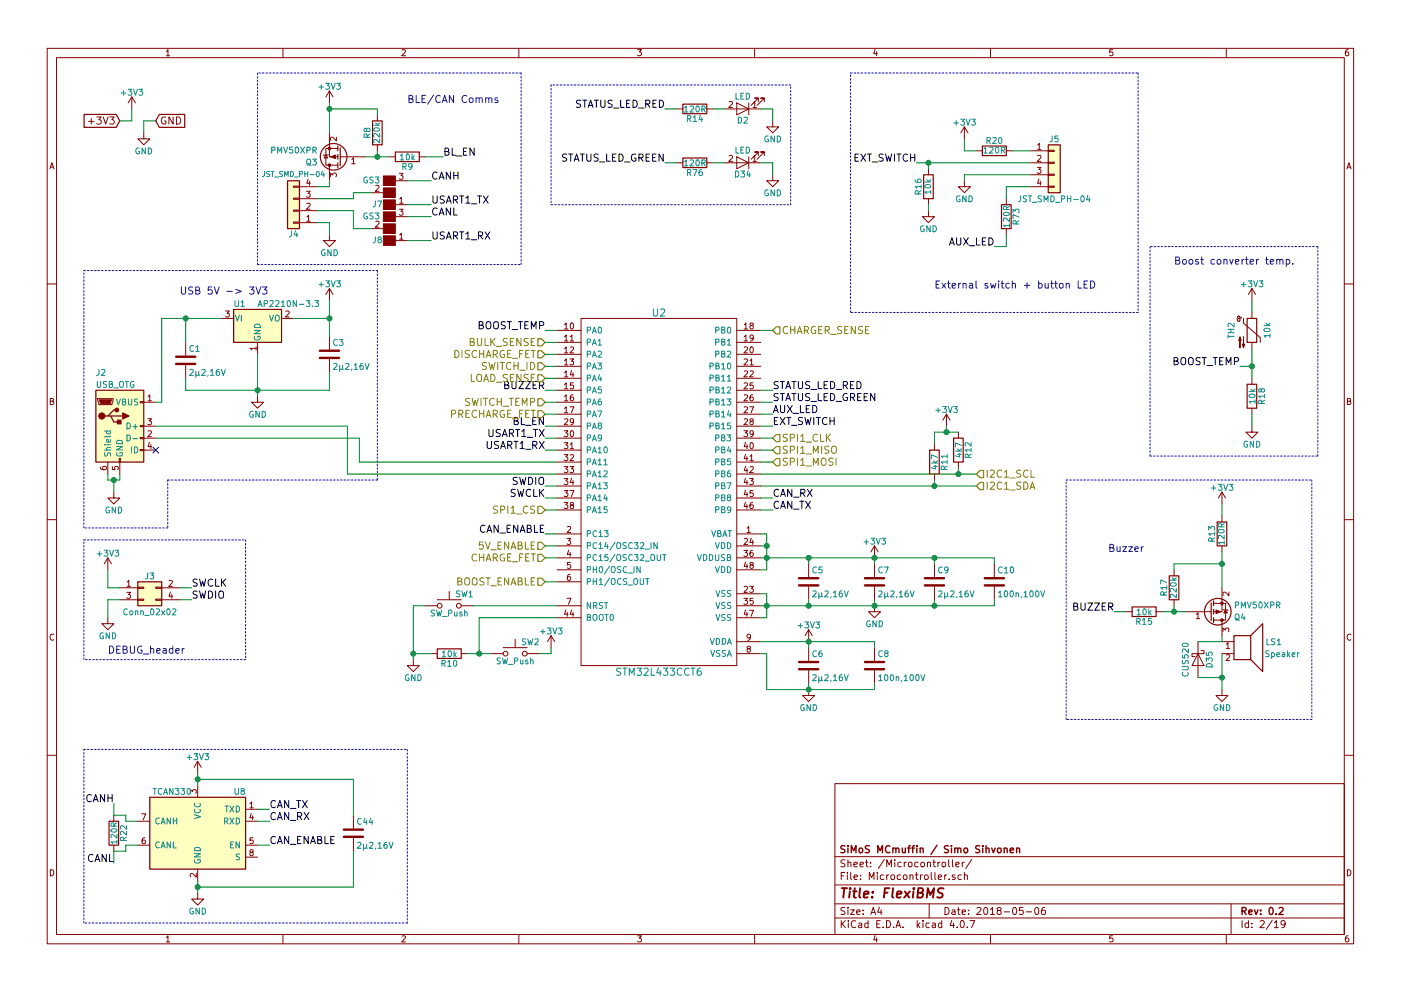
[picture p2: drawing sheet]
EESchema Schematic File Version 2
LIBS:power
LIBS:device
LIBS:switches
LIBS:relays
LIBS:motors
LIBS:transistors
LIBS:conn
LIBS:linear
LIBS:regul
LIBS:74xx
LIBS:cmos4000
LIBS:adc-dac
LIBS:memory
LIBS:xilinx
LIBS:microcontrollers
LIBS:dsp
LIBS:microchip
LIBS:analog_switches
LIBS:motorola
LIBS:texas
LIBS:intel
LIBS:audio
LIBS:interface
LIBS:digital-audio
LIBS:philips
LIBS:display
LIBS:cypress
LIBS:siliconi
LIBS:opto
LIBS:atmel
LIBS:contrib
LIBS:valves
LIBS:Custom_comp_lib
LIBS:FlexiBMS-cache
EELAYER 25 0
EELAYER END
$Descr A4 11693 8268
encoding utf-8
Sheet 2 19
Title "FlexiBMS"
Date "2018-05-06"
Rev "0.2"
Comp "SiMoS MCmuffin / Simo Sihvonen"
Comment1 ""
Comment2 ""
Comment3 ""
Comment4 ""
$EndDescr
Text HLabel 8150 4050 2    60   Input ~ 0
I2C1_SDA
Text HLabel 8150 3950 2    60   Input ~ 0
I2C1_SCL
Text HLabel 4550 4250 0    60   Input ~ 0
SPI1_CS
Text HLabel 6450 3650 2    60   Input ~ 0
SPI1_CLK
Text HLabel 6450 3850 2    60   Input ~ 0
SPI1_MOSI
Text HLabel 6450 3750 2    60   Input ~ 0
SPI1_MISO
Text Notes 9800 2200 0    60   ~ 0
Boost converter temp.
Text Notes 7800 2400 0    60   ~ 0
External switch + button LED
Text Notes 3400 850  0    60   ~ 0
BLE/CAN Comms
$Comp
L Conn_01x04 J5
U 1 1
P 8800 1350
F 0 "J5" H 8800 1550 50  0000 C CNN
F 1 "JST_SMD_PH-04" H 8800 1050 50  0000 C CNN
F 2 "Connectors_JST:JST_PH_B4B-PH-SM4-TB_04x2.00mm_Straight" H 8800 1350 50  0001 C CNN
F 3 "" H 8800 1350 50  0001 C CNN
F 4 "B4B-PH-SM4-TB(LF)(SN)" H 8800 1350 60  0001 C CNN "MFG"
	1    8800 1350
	1    0    0    -1  
$EndComp
$Comp
L SW_Push SW1
U 1 1
P 3750 5050
F 0 "SW1" H 3800 5150 50  0000 L CNN
F 1 "SW_Push" H 3750 4990 50  0000 C CNN
F 2 "Buttons_Switches_SMD:SW_SPST_PTS810" H 3750 5250 50  0001 C CNN
F 3 "" H 3750 5250 50  0001 C CNN
F 4 "PTS810 SJK 250 SMTR LFS" H 3750 5050 60  0001 C CNN "MFG"
	1    3750 5050
	1    0    0    -1  
$EndComp
$Comp
L SW_Push SW2
U 1 1
P 4300 5450
F 0 "SW2" H 4350 5550 50  0000 L CNN
F 1 "SW_Push" H 4300 5390 50  0000 C CNN
F 2 "Buttons_Switches_SMD:SW_SPST_PTS810" H 4300 5650 50  0001 C CNN
F 3 "" H 4300 5650 50  0001 C CNN
F 4 "PTS810 SJK 250 SMTR LFS" H 4300 5450 60  0001 C CNN "MFG"
	1    4300 5450
	1    0    0    -1  
$EndComp
$Comp
L Speaker LS1
U 1 1
P 10400 5350
F 0 "LS1" H 10700 5350 50  0000 R CNN
F 1 "Speaker" H 10850 5250 50  0000 R CNN
F 2 "Custom_footprints:CSS-0575" H 10400 5150 50  0001 C CNN
F 3 "" H 10390 5300 50  0001 C CNN
F 4 "CSS-0575A-SMT-TR" H 10400 5350 60  0001 C CNN "MFG"
	1    10400 5350
	1    0    0    -1  
$EndComp
$Comp
L GND #PWR05
U 1 1
P 10200 5750
F 0 "#PWR05" H 10200 5500 50  0001 C CNN
F 1 "GND" H 10200 5600 50  0000 C CNN
F 2 "" H 10200 5750 50  0001 C CNN
F 3 "" H 10200 5750 50  0001 C CNN
	1    10200 5750
	1    0    0    -1  
$EndComp
$Comp
L +3V3 #PWR06
U 1 1
P 10200 4200
F 0 "#PWR06" H 10200 4050 50  0001 C CNN
F 1 "+3V3" H 10200 4340 50  0000 C CNN
F 2 "" H 10200 4200 50  0001 C CNN
F 3 "" H 10200 4200 50  0001 C CNN
	1    10200 4200
	1    0    0    -1  
$EndComp
$Comp
L C C5
U 1 1
P 6750 4850
F 0 "C5" H 6775 4950 50  0000 L CNN
F 1 "2µ2,16V" H 6775 4750 50  0000 L CNN
F 2 "Capacitors_SMD:C_0603" H 6788 4700 50  0001 C CNN
F 3 "" H 6750 4850 50  0001 C CNN
F 4 "ANY" H 6750 4850 60  0001 C CNN "MFG"
F 5 "X5R" H 6750 4850 60  0001 C CNN "TempCo."
	1    6750 4850
	1    0    0    -1  
$EndComp
$Comp
L C C7
U 1 1
P 7300 4850
F 0 "C7" H 7325 4950 50  0000 L CNN
F 1 "2µ2,16V" H 7325 4750 50  0000 L CNN
F 2 "Capacitors_SMD:C_0603" H 7338 4700 50  0001 C CNN
F 3 "" H 7300 4850 50  0001 C CNN
F 4 "ANY" H 7300 4850 60  0001 C CNN "MFG"
F 5 "X5R" H 7300 4850 60  0001 C CNN "TempCo."
	1    7300 4850
	1    0    0    -1  
$EndComp
$Comp
L C C9
U 1 1
P 7800 4850
F 0 "C9" H 7825 4950 50  0000 L CNN
F 1 "2µ2,16V" H 7825 4750 50  0000 L CNN
F 2 "Capacitors_SMD:C_0603" H 7838 4700 50  0001 C CNN
F 3 "" H 7800 4850 50  0001 C CNN
F 4 "ANY" H 7800 4850 60  0001 C CNN "MFG"
F 5 "X5R" H 7800 4850 60  0001 C CNN "TempCo."
	1    7800 4850
	1    0    0    -1  
$EndComp
$Comp
L C C6
U 1 1
P 6750 5550
F 0 "C6" H 6775 5650 50  0000 L CNN
F 1 "2µ2,16V" H 6775 5450 50  0000 L CNN
F 2 "Capacitors_SMD:C_0603" H 6788 5400 50  0001 C CNN
F 3 "" H 6750 5550 50  0001 C CNN
F 4 "ANY" H 6750 5550 60  0001 C CNN "MFG"
F 5 "X5R" H 6750 5550 60  0001 C CNN "TempCo."
	1    6750 5550
	1    0    0    -1  
$EndComp
$Comp
L C C8
U 1 1
P 7300 5550
F 0 "C8" H 7325 5650 50  0000 L CNN
F 1 "100n,100V" H 7325 5450 50  0000 L CNN
F 2 "Capacitors_SMD:C_0603" H 7338 5400 50  0001 C CNN
F 3 "" H 7300 5550 50  0001 C CNN
F 4 "ANY" H 7300 5550 60  0001 C CNN "MFG"
F 5 "X7R" H 7300 5550 60  0001 C CNN "TempCo."
	1    7300 5550
	1    0    0    -1  
$EndComp
Text Label 9300 5100 2    60   ~ 0
BUZZER
Text Notes 9250 4600 0    60   ~ 0
Buzzer
$Comp
L Thermistor_NTC TH2
U 1 1
P 10450 2750
F 0 "TH2" V 10275 2750 50  0000 C CNN
F 1 "10k" V 10575 2750 50  0000 C CNN
F 2 "Resistors_SMD:R_0603" H 10450 2800 50  0001 C CNN
F 3 "" H 10450 2800 50  0001 C CNN
F 4 "NCP18XH103J03RB" V 10450 2750 60  0001 C CNN "MFG"
F 5 "5%" V 10450 2750 60  0001 C CNN "Tol."
F 6 "4300K" V 10450 2750 60  0001 C CNN "B25/85"
	1    10450 2750
	1    0    0    -1  
$EndComp
$Comp
L R R18
U 1 1
P 10450 3300
F 0 "R18" V 10530 3300 50  0000 C CNN
F 1 "10k" V 10450 3300 50  0000 C CNN
F 2 "Resistors_SMD:R_0603" V 10380 3300 50  0001 C CNN
F 3 "" H 10450 3300 50  0001 C CNN
F 4 "ANY" V 10450 3300 60  0001 C CNN "MFG"
F 5 "1%" V 10450 3300 60  0001 C CNN "Tol."
	1    10450 3300
	1    0    0    -1  
$EndComp
$Comp
L +3V3 #PWR07
U 1 1
P 10450 2500
F 0 "#PWR07" H 10450 2350 50  0001 C CNN
F 1 "+3V3" H 10450 2640 50  0000 C CNN
F 2 "" H 10450 2500 50  0001 C CNN
F 3 "" H 10450 2500 50  0001 C CNN
	1    10450 2500
	1    0    0    -1  
$EndComp
$Comp
L GND #PWR08
U 1 1
P 10450 3550
F 0 "#PWR08" H 10450 3300 50  0001 C CNN
F 1 "GND" H 10450 3400 50  0000 C CNN
F 2 "" H 10450 3550 50  0001 C CNN
F 3 "" H 10450 3550 50  0001 C CNN
	1    10450 3550
	1    0    0    -1  
$EndComp
$Comp
L Conn_01x04 J4
U 1 1
P 2450 1750
F 0 "J4" H 2450 1950 50  0000 C CNN
F 1 "JST_SMD_PH-04" H 2450 1450 43  0000 C CNN
F 2 "Connectors_JST:JST_PH_B4B-PH-SM4-TB_04x2.00mm_Straight" H 2450 1750 50  0001 C CNN
F 3 "" H 2450 1750 50  0001 C CNN
F 4 "B4B-PH-SM4-TB(LF)(SN)" H 2450 1750 60  0001 C CNN "MFG"
	1    2450 1750
	-1   0    0    1   
$EndComp
$Comp
L GND #PWR09
U 1 1
P 2750 1950
F 0 "#PWR09" H 2750 1700 50  0001 C CNN
F 1 "GND" H 2750 1800 50  0000 C CNN
F 2 "" H 2750 1950 50  0001 C CNN
F 3 "" H 2750 1950 50  0001 C CNN
	1    2750 1950
	1    0    0    -1  
$EndComp
$Comp
L GND #PWR010
U 1 1
P 8050 1500
F 0 "#PWR010" H 8050 1250 50  0001 C CNN
F 1 "GND" H 8050 1350 50  0000 C CNN
F 2 "" H 8050 1500 50  0001 C CNN
F 3 "" H 8050 1500 50  0001 C CNN
	1    8050 1500
	1    0    0    -1  
$EndComp
$Comp
L C C1
U 1 1
P 1550 3000
F 0 "C1" H 1575 3100 50  0000 L CNN
F 1 "2µ2,16V" H 1575 2900 50  0000 L CNN
F 2 "Capacitors_SMD:C_0603" H 1588 2850 50  0001 C CNN
F 3 "" H 1550 3000 50  0001 C CNN
F 4 "ANY" H 1550 3000 60  0001 C CNN "MFG"
F 5 "X5R" H 1550 3000 60  0001 C CNN "TempCo."
	1    1550 3000
	1    0    0    -1  
$EndComp
$Comp
L C C3
U 1 1
P 2750 2950
F 0 "C3" H 2775 3050 50  0000 L CNN
F 1 "2µ2,16V" H 2775 2850 50  0000 L CNN
F 2 "Capacitors_SMD:C_0603" H 2788 2800 50  0001 C CNN
F 3 "" H 2750 2950 50  0001 C CNN
F 4 "ANY" H 2750 2950 60  0001 C CNN "MFG"
F 5 "X5R" H 2750 2950 60  0001 C CNN "TempCo."
	1    2750 2950
	1    0    0    -1  
$EndComp
$Comp
L GND #PWR011
U 1 1
P 2150 3300
F 0 "#PWR011" H 2150 3050 50  0001 C CNN
F 1 "GND" H 2150 3150 50  0000 C CNN
F 2 "" H 2150 3300 50  0001 C CNN
F 3 "" H 2150 3300 50  0001 C CNN
	1    2150 3300
	1    0    0    -1  
$EndComp
$Comp
L GND #PWR012
U 1 1
P 950 4100
F 0 "#PWR012" H 950 3850 50  0001 C CNN
F 1 "GND" H 950 3950 50  0000 C CNN
F 2 "" H 950 4100 50  0001 C CNN
F 3 "" H 950 4100 50  0001 C CNN
	1    950  4100
	1    0    0    -1  
$EndComp
$Comp
L +3V3 #PWR013
U 1 1
P 2750 2500
F 0 "#PWR013" H 2750 2350 50  0001 C CNN
F 1 "+3V3" H 2750 2640 50  0000 C CNN
F 2 "" H 2750 2500 50  0001 C CNN
F 3 "" H 2750 2500 50  0001 C CNN
	1    2750 2500
	1    0    0    -1  
$EndComp
$Comp
L +3V3 #PWR014
U 1 1
P 6750 5350
F 0 "#PWR014" H 6750 5200 50  0001 C CNN
F 1 "+3V3" H 6750 5490 50  0000 C CNN
F 2 "" H 6750 5350 50  0001 C CNN
F 3 "" H 6750 5350 50  0001 C CNN
	1    6750 5350
	1    0    0    -1  
$EndComp
$Comp
L GND #PWR015
U 1 1
P 6750 5750
F 0 "#PWR015" H 6750 5500 50  0001 C CNN
F 1 "GND" H 6750 5600 50  0000 C CNN
F 2 "" H 6750 5750 50  0001 C CNN
F 3 "" H 6750 5750 50  0001 C CNN
	1    6750 5750
	1    0    0    -1  
$EndComp
$Comp
L GND #PWR016
U 1 1
P 7300 5050
F 0 "#PWR016" H 7300 4800 50  0001 C CNN
F 1 "GND" H 7300 4900 50  0000 C CNN
F 2 "" H 7300 5050 50  0001 C CNN
F 3 "" H 7300 5050 50  0001 C CNN
	1    7300 5050
	1    0    0    -1  
$EndComp
$Comp
L +3V3 #PWR017
U 1 1
P 7300 4650
F 0 "#PWR017" H 7300 4500 50  0001 C CNN
F 1 "+3V3" H 7300 4790 50  0000 C CNN
F 2 "" H 7300 4650 50  0001 C CNN
F 3 "" H 7300 4650 50  0001 C CNN
	1    7300 4650
	1    0    0    -1  
$EndComp
$Comp
L GND #PWR018
U 1 1
P 3450 5500
F 0 "#PWR018" H 3450 5250 50  0001 C CNN
F 1 "GND" H 3450 5350 50  0000 C CNN
F 2 "" H 3450 5500 50  0001 C CNN
F 3 "" H 3450 5500 50  0001 C CNN
	1    3450 5500
	1    0    0    -1  
$EndComp
$Comp
L R R10
U 1 1
P 3750 5450
F 0 "R10" V 3830 5450 50  0000 C CNN
F 1 "10k" V 3750 5450 50  0000 C CNN
F 2 "Resistors_SMD:R_0603" V 3680 5450 50  0001 C CNN
F 3 "" H 3750 5450 50  0001 C CNN
F 4 "ANY" V 3750 5450 60  0001 C CNN "MFG"
F 5 "1%" V 3750 5450 60  0001 C CNN "Tol."
	1    3750 5450
	0    1    1    0   
$EndComp
$Comp
L +3V3 #PWR019
U 1 1
P 4600 5400
F 0 "#PWR019" H 4600 5250 50  0001 C CNN
F 1 "+3V3" H 4600 5540 50  0000 C CNN
F 2 "" H 4600 5400 50  0001 C CNN
F 3 "" H 4600 5400 50  0001 C CNN
	1    4600 5400
	1    0    0    -1  
$EndComp
$Comp
L +3V3 #PWR020
U 1 1
P 2750 850
F 0 "#PWR020" H 2750 700 50  0001 C CNN
F 1 "+3V3" H 2750 990 50  0000 C CNN
F 2 "" H 2750 850 50  0001 C CNN
F 3 "" H 2750 850 50  0001 C CNN
	1    2750 850 
	1    0    0    -1  
$EndComp
Text Label 10350 3050 2    60   ~ 0
BOOST_TEMP
Text Label 4550 3250 2    60   ~ 0
BUZZER
Text Label 4550 3550 2    60   ~ 0
BL_EN
$Comp
L R R11
U 1 1
P 7800 3850
F 0 "R11" V 7880 3850 50  0000 C CNN
F 1 "4k7" V 7800 3850 50  0000 C CNN
F 2 "Resistors_SMD:R_0603" V 7730 3850 50  0001 C CNN
F 3 "" H 7800 3850 50  0001 C CNN
F 4 "ANY" V 7800 3850 60  0001 C CNN "MFG"
F 5 "1%" V 7800 3850 60  0001 C CNN "Tol."
	1    7800 3850
	1    0    0    -1  
$EndComp
$Comp
L R R12
U 1 1
P 8000 3750
F 0 "R12" V 8080 3750 50  0000 C CNN
F 1 "4k7" V 8000 3750 50  0000 C CNN
F 2 "Resistors_SMD:R_0603" V 7930 3750 50  0001 C CNN
F 3 "" H 8000 3750 50  0001 C CNN
F 4 "ANY" V 8000 3750 60  0001 C CNN "MFG"
F 5 "1%" V 8000 3750 60  0001 C CNN "Tol."
	1    8000 3750
	1    0    0    -1  
$EndComp
$Comp
L +3V3 #PWR021
U 1 1
P 7900 3550
F 0 "#PWR021" H 7900 3400 50  0001 C CNN
F 1 "+3V3" H 7900 3690 50  0000 C CNN
F 2 "" H 7900 3550 50  0001 C CNN
F 3 "" H 7900 3550 50  0001 C CNN
	1    7900 3550
	1    0    0    -1  
$EndComp
$Comp
L C C10
U 1 1
P 8300 4850
F 0 "C10" H 8325 4950 50  0000 L CNN
F 1 "100n,100V" H 8325 4750 50  0000 L CNN
F 2 "Capacitors_SMD:C_0603" H 8338 4700 50  0001 C CNN
F 3 "" H 8300 4850 50  0001 C CNN
F 4 "ANY" H 8300 4850 60  0001 C CNN "MFG"
F 5 "X7R" H 8300 4850 60  0001 C CNN "TempCo."
	1    8300 4850
	1    0    0    -1  
$EndComp
$Comp
L USB_OTG J2
U 1 1
P 1000 3550
F 0 "J2" H 800 4000 50  0000 L CNN
F 1 "USB_OTG" H 800 3900 50  0000 L CNN
F 2 "Connectors_USB:USB_Micro-B_Molex_47346-0001" H 1150 3500 50  0001 C CNN
F 3 "" H 1150 3500 50  0001 C CNN
F 4 "\"10118192-0001LF\" OR \"1051330011\"" H 1000 3550 60  0001 C CNN "MFG"
	1    1000 3550
	1    0    0    -1  
$EndComp
Text Notes 1500 2450 0    60   ~ 0
USB 5V -> 3V3
$Comp
L Q_PMOS_GSD Q4
U 1 1
P 10100 5100
F 0 "Q4" H 10300 5150 50  0000 L CNN
F 1 "PMV50XPR" H 10300 5050 50  0000 L CNN
F 2 "TO_SOT_Packages_SMD:SOT-23" H 10300 5200 50  0001 C CNN
F 3 "" H 10100 5100 50  0001 C CNN
F 4 "PMV50XPR" H 10100 5100 60  0001 C CNN "MFG"
	1    10100 5100
	1    0    0    1   
$EndComp
$Comp
L Q_PMOS_GSD Q3
U 1 1
P 2850 1300
F 0 "Q3" H 3050 1350 50  0000 L CNN
F 1 "PMV50XPR" H 3050 1250 50  0000 L CNN
F 2 "TO_SOT_Packages_SMD:SOT-23" H 3050 1400 50  0001 C CNN
F 3 "" H 2850 1300 50  0001 C CNN
F 4 "PMV50XPR" H 2850 1300 60  0001 C CNN "MFG"
	1    2850 1300
	-1   0    0    1   
$EndComp
Text Label 4550 3650 2    60   ~ 0
USART1_TX
Text Label 4550 3750 2    60   ~ 0
USART1_RX
NoConn ~ 1300 3750
$Comp
L GND #PWR022
U 1 1
P 900 5150
F 0 "#PWR022" H 900 4900 50  0001 C CNN
F 1 "GND" H 900 5000 50  0000 C CNN
F 2 "" H 900 5150 50  0001 C CNN
F 3 "" H 900 5150 50  0001 C CNN
	1    900  5150
	1    0    0    -1  
$EndComp
$Comp
L +3V3 #PWR023
U 1 1
P 900 4750
F 0 "#PWR023" H 900 4600 50  0001 C CNN
F 1 "+3V3" H 900 4890 50  0000 C CNN
F 2 "" H 900 4750 50  0001 C CNN
F 3 "" H 900 4750 50  0001 C CNN
	1    900  4750
	1    0    0    -1  
$EndComp
Text Label 1600 5000 0    60   ~ 0
SWDIO
Text Label 1600 4900 0    60   ~ 0
SWCLK
Text Notes 900  5450 0    60   ~ 0
DEBUG_header
Text Label 4550 4050 2    60   ~ 0
SWDIO
Text Label 4550 4150 2    60   ~ 0
SWCLK
Text Label 6450 3250 0    60   ~ 0
STATUS_LED_RED
$Comp
L LED D2
U 1 1
P 6200 900
F 0 "D2" H 6200 1000 50  0000 C CNN
F 1 "LED" H 6200 800 50  0000 C CNN
F 2 "LEDs:LED_0603" H 6200 900 50  0001 C CNN
F 3 "" H 6200 900 50  0001 C CNN
F 4 "150060RS75000" H 6200 900 60  0001 C CNN "MFG"
	1    6200 900 
	-1   0    0    1   
$EndComp
$Comp
L GND #PWR024
U 1 1
P 6450 1000
F 0 "#PWR024" H 6450 750 50  0001 C CNN
F 1 "GND" H 6450 850 50  0000 C CNN
F 2 "" H 6450 1000 50  0001 C CNN
F 3 "" H 6450 1000 50  0001 C CNN
	1    6450 1000
	1    0    0    -1  
$EndComp
$Comp
L R R14
U 1 1
P 5800 900
F 0 "R14" V 5880 900 50  0000 C CNN
F 1 "120R" V 5800 900 50  0000 C CNN
F 2 "Resistors_SMD:R_0603" V 5730 900 50  0001 C CNN
F 3 "" H 5800 900 50  0001 C CNN
F 4 "ANY" V 5800 900 60  0001 C CNN "MFG"
F 5 "1%" V 5800 900 60  0001 C CNN "Tol."
	1    5800 900 
	0    1    1    0   
$EndComp
$Comp
L AP1117-15 U1
U 1 1
P 2150 2650
F 0 "U1" H 2000 2775 50  0000 C CNN
F 1 "AP2210N-3.3" H 2150 2775 50  0000 L CNN
F 2 "TO_SOT_Packages_SMD:SOT-23" H 2150 2850 50  0001 C CNN
F 3 "" H 2250 2400 50  0001 C CNN
F 4 "AP2210N-3.3TRG1" H 2150 2650 60  0001 C CNN "MFG"
	1    2150 2650
	1    0    0    -1  
$EndComp
$Comp
L GND #PWR025
U 1 1
P 1200 1100
F 0 "#PWR025" H 1200 850 50  0001 C CNN
F 1 "GND" H 1200 950 50  0000 C CNN
F 2 "" H 1200 1100 50  0001 C CNN
F 3 "" H 1200 1100 50  0001 C CNN
	1    1200 1100
	1    0    0    -1  
$EndComp
$Comp
L +3V3 #PWR026
U 1 1
P 1100 900
F 0 "#PWR026" H 1100 750 50  0001 C CNN
F 1 "+3V3" H 1100 1040 50  0000 C CNN
F 2 "" H 1100 900 50  0001 C CNN
F 3 "" H 1100 900 50  0001 C CNN
	1    1100 900 
	1    0    0    -1  
$EndComp
Text GLabel 1000 1000 0    60   Input ~ 0
+3V3
Text GLabel 1300 1000 2    60   Input ~ 0
GND
Text Label 6450 3350 0    60   ~ 0
STATUS_LED_GREEN
Text Label 5550 900  2    60   ~ 0
STATUS_LED_RED
Text Label 4550 2750 2    60   ~ 0
BOOST_TEMP
Text HLabel 4550 2850 0    60   Input ~ 0
BULK_SENSE
Text HLabel 6450 2750 2    60   Input ~ 0
CHARGER_SENSE
Text HLabel 4550 3050 0    60   Input ~ 0
SWITCH_ID
Text HLabel 4550 3150 0    60   Input ~ 0
LOAD_SENSE
Text HLabel 4550 3350 0    60   Input ~ 0
SWITCH_TEMP
Text HLabel 4550 3450 0    60   Input ~ 0
PRECHARGE_FET
Text HLabel 4550 2950 0    60   Input ~ 0
DISCHARGE_FET
Text Label 3700 1300 0    60   ~ 0
BL_EN
Text Label 8300 2050 2    60   ~ 0
AUX_LED
Text Label 6450 3550 0    60   ~ 0
EXT_SWITCH
Text Label 6450 3450 0    60   ~ 0
AUX_LED
Text HLabel 4550 4650 0    60   Input ~ 0
CHARGE_FET
Text HLabel 4550 4550 0    60   Input ~ 0
5V_ENABLE
$Comp
L LED D34
U 1 1
P 6200 1350
F 0 "D34" H 6200 1450 50  0000 C CNN
F 1 "LED" H 6200 1250 50  0000 C CNN
F 2 "LEDs:LED_0603" H 6200 1350 50  0001 C CNN
F 3 "" H 6200 1350 50  0001 C CNN
F 4 "150060RS75000" H 6200 1350 60  0001 C CNN "MFG"
	1    6200 1350
	-1   0    0    1   
$EndComp
$Comp
L GND #PWR027
U 1 1
P 6450 1450
F 0 "#PWR027" H 6450 1200 50  0001 C CNN
F 1 "GND" H 6450 1300 50  0000 C CNN
F 2 "" H 6450 1450 50  0001 C CNN
F 3 "" H 6450 1450 50  0001 C CNN
	1    6450 1450
	1    0    0    -1  
$EndComp
$Comp
L R R76
U 1 1
P 5800 1350
F 0 "R76" V 5880 1350 50  0000 C CNN
F 1 "120R" V 5800 1350 50  0000 C CNN
F 2 "Resistors_SMD:R_0603" V 5730 1350 50  0001 C CNN
F 3 "" H 5800 1350 50  0001 C CNN
F 4 "ANY" V 5800 1350 60  0001 C CNN "MFG"
F 5 "1%" V 5800 1350 60  0001 C CNN "Tol."
	1    5800 1350
	0    1    1    0   
$EndComp
Text Label 5550 1350 2    60   ~ 0
STATUS_LED_GREEN
$Comp
L R R8
U 1 1
P 3150 1100
F 0 "R8" V 3230 1100 50  0000 C CNN
F 1 "220k" V 3150 1100 50  0000 C CNN
F 2 "Resistors_SMD:R_0603" V 3080 1100 50  0001 C CNN
F 3 "" H 3150 1100 50  0001 C CNN
F 4 "ANY" V 3150 1100 60  0001 C CNN "MFG"
F 5 "1%" V 3150 1100 60  0001 C CNN "Tol."
	1    3150 1100
	-1   0    0    1   
$EndComp
$Comp
L R R17
U 1 1
P 9800 4900
F 0 "R17" V 9880 4900 50  0000 C CNN
F 1 "220k" V 9800 4900 50  0000 C CNN
F 2 "Resistors_SMD:R_0603" V 9730 4900 50  0001 C CNN
F 3 "" H 9800 4900 50  0001 C CNN
F 4 "ANY" V 9800 4900 60  0001 C CNN "MFG"
F 5 "1%" V 9800 4900 60  0001 C CNN "Tol."
	1    9800 4900
	-1   0    0    1   
$EndComp
$Comp
L R R15
U 1 1
P 9550 5100
F 0 "R15" V 9630 5100 50  0000 C CNN
F 1 "10k" V 9550 5100 50  0000 C CNN
F 2 "Resistors_SMD:R_0603" V 9480 5100 50  0001 C CNN
F 3 "" H 9550 5100 50  0001 C CNN
F 4 "ANY" V 9550 5100 60  0001 C CNN "MFG"
F 5 "1%" V 9550 5100 60  0001 C CNN "Tol."
	1    9550 5100
	0    1    1    0   
$EndComp
$Comp
L R R9
U 1 1
P 3400 1300
F 0 "R9" V 3480 1300 50  0000 C CNN
F 1 "10k" V 3400 1300 50  0000 C CNN
F 2 "Resistors_SMD:R_0603" V 3330 1300 50  0001 C CNN
F 3 "" H 3400 1300 50  0001 C CNN
F 4 "ANY" V 3400 1300 60  0001 C CNN "MFG"
F 5 "1%" V 3400 1300 60  0001 C CNN "Tol."
	1    3400 1300
	0    1    1    0   
$EndComp
Text Label 3600 1700 0    60   ~ 0
USART1_TX
Text Label 3600 2000 0    60   ~ 0
USART1_RX
$Comp
L STM32L433CCT6 U2
U 1 1
P 5500 4000
F 0 "U2" H 5500 5400 60  0000 C CNN
F 1 "STM32L433CCT6" H 5500 2400 60  0000 C CNN
F 2 "Housings_QFP:LQFP-48_7x7mm_Pitch0.5mm" H 5300 4000 60  0001 C CNN
F 3 "" H 5300 4000 60  0001 C CNN
F 4 "STM32L433CCT6" H 5500 4000 60  0001 C CNN "MFG"
	1    5500 4000
	1    0    0    -1  
$EndComp
Text Label 6450 4250 0    60   ~ 0
CAN_TX
Text Label 6450 4150 0    60   ~ 0
CAN_RX
$Comp
L R R13
U 1 1
P 10200 4450
F 0 "R13" V 10280 4450 50  0000 C CNN
F 1 "120R" V 10200 4450 50  0000 C CNN
F 2 "Resistors_SMD:R_0603" V 10130 4450 50  0001 C CNN
F 3 "" H 10200 4450 50  0001 C CNN
F 4 "ANY" V 10200 4450 60  0001 C CNN "MFG"
F 5 "1%" V 10200 4450 60  0001 C CNN "Tol."
	1    10200 4450
	-1   0    0    1   
$EndComp
$Comp
L TJA1051T/E U8
U 1 1
P 1650 6950
F 0 "U8" H 1250 7300 50  0000 L CNN
F 1 "TCAN330" H 1700 7300 50  0000 L CNN
F 2 "TO_SOT_Packages_SMD:SOT-23-8" H 1650 6450 50  0001 C CIN
F 3 "" H 1650 6950 50  0001 C CNN
F 4 "TCAN330DCNR" H 1650 6950 60  0001 C CNN "MFG"
	1    1650 6950
	-1   0    0    -1  
$EndComp
Text Label 4550 4450 2    60   ~ 0
CAN_ENABLE
$Comp
L +3V3 #PWR028
U 1 1
P 1650 6450
F 0 "#PWR028" H 1650 6300 50  0001 C CNN
F 1 "+3V3" H 1650 6590 50  0000 C CNN
F 2 "" H 1650 6450 50  0001 C CNN
F 3 "" H 1650 6450 50  0001 C CNN
	1    1650 6450
	1    0    0    -1  
$EndComp
$Comp
L GND #PWR029
U 1 1
P 1650 7450
F 0 "#PWR029" H 1650 7200 50  0001 C CNN
F 1 "GND" H 1650 7300 50  0000 C CNN
F 2 "" H 1650 7450 50  0001 C CNN
F 3 "" H 1650 7450 50  0001 C CNN
	1    1650 7450
	1    0    0    -1  
$EndComp
$Comp
L C C44
U 1 1
P 2950 6950
F 0 "C44" H 2975 7050 50  0000 L CNN
F 1 "2µ2,16V" H 2975 6850 50  0000 L CNN
F 2 "Capacitors_SMD:C_0603" H 2988 6800 50  0001 C CNN
F 3 "" H 2950 6950 50  0001 C CNN
F 4 "ANY" H 2950 6950 60  0001 C CNN "MFG"
F 5 "X5R" H 2950 6950 60  0001 C CNN "TempCo."
	1    2950 6950
	1    0    0    -1  
$EndComp
Text Label 2250 6750 0    60   ~ 0
CAN_TX
Text Label 2250 6850 0    60   ~ 0
CAN_RX
Text Label 2250 7050 0    60   ~ 0
CAN_ENABLE
Text Label 3600 1800 0    60   ~ 0
CANL
Text Label 3600 1500 0    60   ~ 0
CANH
Text Label 950  7200 2    60   ~ 0
CANL
Text Label 950  6700 2    60   ~ 0
CANH
$Comp
L R R16
U 1 1
P 7750 1550
F 0 "R16" V 7830 1550 50  0000 C CNN
F 1 "10k" V 7750 1550 50  0000 C CNN
F 2 "Resistors_SMD:R_0603" V 7680 1550 50  0001 C CNN
F 3 "" H 7750 1550 50  0001 C CNN
F 4 "ANY" V 7750 1550 60  0001 C CNN "MFG"
F 5 "1%" V 7750 1550 60  0001 C CNN "Tol."
	1    7750 1550
	-1   0    0    1   
$EndComp
$Comp
L R R20
U 1 1
P 8300 1250
F 0 "R20" V 8380 1250 50  0000 C CNN
F 1 "120R" V 8300 1250 50  0000 C CNN
F 2 "Resistors_SMD:R_0603" V 8230 1250 50  0001 C CNN
F 3 "" H 8300 1250 50  0001 C CNN
F 4 "ANY" V 8300 1250 60  0001 C CNN "MFG"
F 5 "1%" V 8300 1250 60  0001 C CNN "Tol."
	1    8300 1250
	0    -1   -1   0   
$EndComp
$Comp
L +3V3 #PWR030
U 1 1
P 8050 1150
F 0 "#PWR030" H 8050 1000 50  0001 C CNN
F 1 "+3V3" H 8050 1290 50  0000 C CNN
F 2 "" H 8050 1150 50  0001 C CNN
F 3 "" H 8050 1150 50  0001 C CNN
	1    8050 1150
	1    0    0    -1  
$EndComp
$Comp
L GND #PWR031
U 1 1
P 7750 1750
F 0 "#PWR031" H 7750 1500 50  0001 C CNN
F 1 "GND" H 7750 1600 50  0000 C CNN
F 2 "" H 7750 1750 50  0001 C CNN
F 3 "" H 7750 1750 50  0001 C CNN
	1    7750 1750
	1    0    0    -1  
$EndComp
Text Label 7650 1350 2    60   ~ 0
EXT_SWITCH
$Comp
L GS3 J7
U 1 1
P 3250 1600
F 0 "J7" H 3350 1700 50  0000 C CNN
F 1 "GS3" H 3400 1500 50  0000 C CNN
F 2 "Connectors:GS3" V 3338 1526 50  0001 C CNN
F 3 "" H 3250 1600 50  0001 C CNN
F 4 "SolderBridge" H 3250 1600 60  0001 C CNN "MFG"
	1    3250 1600
	-1   0    0    1   
$EndComp
$Comp
L GS3 J8
U 1 1
P 3250 1900
F 0 "J8" H 3350 2000 50  0000 C CNN
F 1 "GS3" H 3400 1800 50  0000 C CNN
F 2 "Connectors:GS3" V 3338 1826 50  0001 C CNN
F 3 "" H 3250 1900 50  0001 C CNN
F 4 "SolderBridge" H 3250 1900 60  0001 C CNN "MFG"
	1    3250 1900
	-1   0    0    1   
$EndComp
Wire Wire Line
	3050 1300 3250 1300
Wire Wire Line
	2750 850  2750 1100
Wire Wire Line
	2750 1550 2750 1500
Wire Wire Line
	2650 1550 2750 1550
Wire Wire Line
	2750 1850 2750 1950
Wire Wire Line
	2650 1850 2750 1850
Connection ~ 3450 5450
Wire Wire Line
	3450 5050 3450 5500
Connection ~ 6750 5750
Wire Wire Line
	6750 5700 6750 5750
Wire Wire Line
	7300 5750 7300 5700
Wire Wire Line
	6400 5750 7300 5750
Connection ~ 6750 5350
Wire Wire Line
	6750 5400 6750 5350
Wire Wire Line
	7300 5350 7300 5400
Wire Wire Line
	6350 5350 7300 5350
Connection ~ 6750 5050
Wire Wire Line
	6750 5050 6750 5000
Connection ~ 7300 5050
Wire Wire Line
	7300 5050 7300 5000
Wire Wire Line
	7800 5050 7800 5000
Wire Wire Line
	6350 5050 8300 5050
Connection ~ 6750 4650
Wire Wire Line
	6750 4650 6750 4700
Connection ~ 7300 4650
Wire Wire Line
	7300 4650 7300 4700
Wire Wire Line
	7800 4650 7800 4700
Wire Wire Line
	6350 4650 8300 4650
Wire Wire Line
	2750 2500 2750 2800
Wire Wire Line
	2750 2650 2450 2650
Connection ~ 2750 2650
Connection ~ 2150 3250
Wire Wire Line
	2150 2950 2150 3300
Connection ~ 950  4000
Wire Wire Line
	950  4000 950  4100
Wire Wire Line
	1000 4000 1000 3950
Wire Wire Line
	900  4000 1000 4000
Wire Wire Line
	900  3950 900  4000
Connection ~ 1550 2650
Wire Wire Line
	1550 2650 1550 2850
Wire Wire Line
	1350 2650 1850 2650
Wire Wire Line
	1350 3350 1350 2650
Wire Wire Line
	1300 3350 1350 3350
Wire Wire Line
	8050 1450 8600 1450
Wire Notes Line
	11000 2050 9600 2050
Wire Notes Line
	11000 3800 11000 2050
Wire Notes Line
	9600 3800 11000 3800
Wire Notes Line
	9600 2050 9600 3800
Connection ~ 10450 3050
Wire Wire Line
	10350 3050 10450 3050
Wire Wire Line
	10450 2900 10450 3150
Wire Wire Line
	10200 4600 10200 4900
Wire Wire Line
	9700 5100 9900 5100
Wire Wire Line
	10200 5450 10200 5750
Wire Wire Line
	6350 3950 8150 3950
Wire Wire Line
	6350 4050 8150 4050
Wire Wire Line
	7800 3600 8000 3600
Wire Wire Line
	7800 3600 7800 3700
Wire Wire Line
	7900 3550 7900 3600
Connection ~ 7900 3600
Wire Wire Line
	8000 3900 8000 3950
Connection ~ 8000 3950
Wire Wire Line
	7800 4000 7800 4050
Connection ~ 7800 4050
Wire Wire Line
	8300 4650 8300 4700
Connection ~ 7800 4650
Wire Wire Line
	8300 5050 8300 5000
Connection ~ 7800 5050
Wire Wire Line
	1550 3250 2750 3250
Wire Wire Line
	2750 3250 2750 3100
Wire Wire Line
	1550 3250 1550 3150
Wire Wire Line
	3150 950  3150 900 
Wire Wire Line
	3150 900  2750 900 
Connection ~ 2750 900 
Wire Wire Line
	3150 1250 3150 1300
Connection ~ 3150 1300
Wire Wire Line
	10200 5300 10200 5350
Wire Wire Line
	10200 4700 9800 4700
Wire Wire Line
	9800 5100 9800 5050
Connection ~ 9800 5100
Connection ~ 10200 4700
Wire Wire Line
	3550 1300 3700 1300
Wire Wire Line
	9400 5100 9300 5100
Wire Wire Line
	6350 900  6450 900 
Wire Wire Line
	6450 900  6450 1000
Wire Wire Line
	6050 900  5950 900 
Wire Wire Line
	5650 900  5550 900 
Wire Wire Line
	1500 4900 1600 4900
Wire Wire Line
	1500 5000 1600 5000
Wire Wire Line
	900  5000 900  5150
Wire Wire Line
	900  4750 900  4900
Wire Wire Line
	10450 3450 10450 3550
Wire Wire Line
	10450 2500 10450 2600
Wire Wire Line
	1100 900  1100 1000
Wire Wire Line
	1100 1000 1000 1000
Wire Wire Line
	1300 1000 1200 1000
Wire Wire Line
	1200 1000 1200 1100
Wire Notes Line
	8900 4000 10950 4000
Wire Notes Line
	10950 4000 10950 6000
Wire Notes Line
	10950 6000 8900 6000
Wire Notes Line
	8900 6000 8900 4000
Wire Notes Line
	2150 600  2150 2200
Wire Notes Line
	2150 2200 4350 2200
Wire Notes Line
	4350 2200 4350 600 
Wire Notes Line
	4350 600  2150 600 
Wire Notes Line
	700  2250 3150 2250
Wire Notes Line
	3150 2250 3150 4000
Wire Notes Line
	3150 4000 1400 4000
Wire Notes Line
	1400 4000 1400 4400
Wire Notes Line
	1400 4400 700  4400
Wire Notes Line
	700  4400 700  2250
Wire Notes Line
	700  4500 2050 4500
Wire Notes Line
	2050 4500 2050 5500
Wire Notes Line
	2050 5500 700  5500
Wire Notes Line
	700  5500 700  4500
Wire Wire Line
	8400 1550 8600 1550
Wire Wire Line
	8050 1450 8050 1500
Wire Wire Line
	6350 1350 6450 1350
Wire Wire Line
	6450 1350 6450 1450
Wire Wire Line
	6050 1350 5950 1350
Wire Wire Line
	5650 1350 5550 1350
Wire Notes Line
	7100 600  9500 600 
Wire Notes Line
	9500 600  9500 2600
Wire Notes Line
	9500 2600 7100 2600
Wire Notes Line
	7100 2600 7100 600 
Wire Notes Line
	4600 700  4600 1700
Wire Notes Line
	4600 1700 6600 1700
Wire Notes Line
	6600 1700 6600 700 
Wire Notes Line
	6600 700  4600 700 
Wire Wire Line
	9800 4700 9800 4750
Wire Wire Line
	6350 5450 6400 5450
Wire Wire Line
	6400 5450 6400 5750
Wire Wire Line
	6350 4950 6400 4950
Wire Wire Line
	6400 4950 6400 5150
Connection ~ 6400 5050
Wire Wire Line
	6400 5150 6350 5150
Wire Wire Line
	6400 4750 6350 4750
Wire Wire Line
	6400 4450 6400 4750
Connection ~ 6400 4650
Wire Wire Line
	6350 4550 6400 4550
Wire Wire Line
	6350 4450 6400 4450
Connection ~ 6400 4550
Wire Wire Line
	1300 3650 3000 3650
Wire Wire Line
	3000 3650 3000 3850
Wire Wire Line
	3000 3850 4650 3850
Wire Wire Line
	4650 3950 2900 3950
Wire Wire Line
	2900 3950 2900 3550
Wire Wire Line
	2900 3550 1300 3550
Wire Wire Line
	10200 4200 10200 4300
Wire Wire Line
	4650 2750 4550 2750
Wire Wire Line
	4650 2850 4550 2850
Wire Wire Line
	4650 2950 4550 2950
Wire Wire Line
	4650 3050 4550 3050
Wire Wire Line
	4650 3150 4550 3150
Wire Wire Line
	4650 3250 4550 3250
Wire Wire Line
	4650 3350 4550 3350
Wire Wire Line
	4650 3450 4550 3450
Wire Wire Line
	4650 4050 4550 4050
Wire Wire Line
	4650 4150 4550 4150
Wire Wire Line
	4650 4250 4550 4250
Wire Wire Line
	6350 3850 6450 3850
Wire Wire Line
	6350 3750 6450 3750
Wire Wire Line
	6350 3650 6450 3650
Wire Wire Line
	6350 4150 6450 4150
Wire Wire Line
	6350 4250 6450 4250
Wire Wire Line
	4550 4450 4650 4450
Wire Wire Line
	1650 6450 1650 6550
Wire Wire Line
	1650 7350 1650 7450
Wire Wire Line
	1650 6500 2950 6500
Wire Wire Line
	2950 6500 2950 6800
Connection ~ 1650 6500
Wire Wire Line
	2950 7100 2950 7400
Wire Wire Line
	2950 7400 1650 7400
Connection ~ 1650 7400
Wire Notes Line
	700  6250 3400 6250
Wire Notes Line
	3400 6250 3400 7700
Wire Notes Line
	3400 7700 700  7700
Wire Notes Line
	700  7700 700  6250
Wire Wire Line
	1150 6850 1050 6850
Wire Wire Line
	1150 7050 1050 7050
Wire Wire Line
	4650 4550 4550 4550
Wire Wire Line
	4650 4650 4550 4650
Wire Wire Line
	4650 5150 4000 5150
Wire Wire Line
	4000 5150 4000 5450
Wire Wire Line
	3900 5450 4100 5450
Connection ~ 4000 5450
Wire Wire Line
	3600 5450 3450 5450
Wire Wire Line
	4500 5450 4600 5450
Wire Wire Line
	4600 5450 4600 5400
Wire Wire Line
	4650 5050 3950 5050
Wire Wire Line
	3550 5050 3450 5050
Wire Wire Line
	4650 3650 4550 3650
Wire Wire Line
	4650 3750 4550 3750
Wire Wire Line
	4650 3550 4550 3550
Wire Wire Line
	6350 2750 6450 2750
Wire Wire Line
	8050 1150 8050 1250
Wire Wire Line
	8050 1250 8150 1250
Wire Wire Line
	8450 1250 8600 1250
Wire Wire Line
	7750 1700 7750 1750
Wire Wire Line
	7650 1350 8600 1350
Wire Wire Line
	7750 1400 7750 1350
Connection ~ 7750 1350
Wire Wire Line
	6350 3250 6450 3250
Wire Wire Line
	6350 3350 6450 3350
Wire Wire Line
	2250 6750 2150 6750
Wire Wire Line
	2250 6850 2150 6850
Wire Wire Line
	2250 7050 2150 7050
Wire Wire Line
	2650 1650 2950 1650
Wire Wire Line
	2950 1650 2950 1600
Wire Wire Line
	2950 1600 3100 1600
Wire Wire Line
	2650 1750 2950 1750
Wire Wire Line
	2950 1750 2950 1900
Wire Wire Line
	2950 1900 3100 1900
Wire Wire Line
	3400 1500 3600 1500
Wire Wire Line
	3400 1800 3600 1800
Wire Wire Line
	3400 2000 3600 2000
Wire Wire Line
	3400 1700 3600 1700
$Comp
L R R22
U 1 1
P 950 6950
F 0 "R22" V 1030 6950 50  0000 C CNN
F 1 "120R" V 950 6950 50  0000 C CNN
F 2 "Resistors_SMD:R_0603" V 880 6950 50  0001 C CNN
F 3 "" H 950 6950 50  0001 C CNN
F 4 "ANY" V 950 6950 60  0001 C CNN "MFG"
F 5 "1%" V 950 6950 60  0001 C CNN "Tol."
	1    950  6950
	1    0    0    -1  
$EndComp
Wire Wire Line
	1050 6850 1050 6800
Wire Wire Line
	1050 6800 950  6800
Wire Wire Line
	950  6800 950  6700
Wire Wire Line
	1050 7050 1050 7100
Wire Wire Line
	1050 7100 950  7100
Wire Wire Line
	950  7100 950  7200
$Comp
L R R73
U 1 1
P 8400 1800
F 0 "R73" V 8480 1800 50  0000 C CNN
F 1 "120R" V 8400 1800 50  0000 C CNN
F 2 "Resistors_SMD:R_0603" V 8330 1800 50  0001 C CNN
F 3 "" H 8400 1800 50  0001 C CNN
F 4 "ANY" V 8400 1800 60  0001 C CNN "MFG"
F 5 "1%" V 8400 1800 60  0001 C CNN "Tol."
	1    8400 1800
	1    0    0    -1  
$EndComp
Wire Wire Line
	8300 2050 8400 2050
Wire Wire Line
	8400 2050 8400 1950
Wire Wire Line
	8400 1650 8400 1550
Wire Wire Line
	6450 3450 6350 3450
Wire Wire Line
	6450 3550 6350 3550
$Comp
L Conn_02x02_Odd_Even J3
U 1 1
P 1200 4900
F 0 "J3" H 1250 5000 50  0000 C CNN
F 1 "Conn_02x02" H 1250 4700 50  0000 C CNN
F 2 "Socket_Strips:Socket_Strip_Straight_2x02_Pitch2.54mm_SMD" H 1200 4900 50  0001 C CNN
F 3 "" H 1200 4900 50  0001 C CNN
F 4 "M20-8750242" H 1200 4900 60  0001 C CNN "MFG"
	1    1200 4900
	1    0    0    -1  
$EndComp
Wire Wire Line
	900  4900 1000 4900
Wire Wire Line
	1000 5000 900  5000
Text HLabel 4550 4850 0    60   Input ~ 0
BOOST_ENABLE
Wire Wire Line
	4650 4850 4550 4850
$Comp
L D_Schottky D35
U 1 1
P 10000 5500
F 0 "D35" H 10000 5600 50  0000 C CNN
F 1 "CUS520" H 10000 5400 50  0000 C CNN
F 2 "Diodes_SMD:D_SOD-323" H 10000 5500 50  0001 C CNN
F 3 "" H 10000 5500 50  0001 C CNN
F 4 "CUS520,H3F" H 10000 5500 60  0001 C CNN "MFG"
	1    10000 5500
	0    1    1    0   
$EndComp
Wire Wire Line
	10000 5650 10200 5650
Connection ~ 10200 5650
Wire Wire Line
	10200 5350 10000 5350
$EndSCHEMATC
